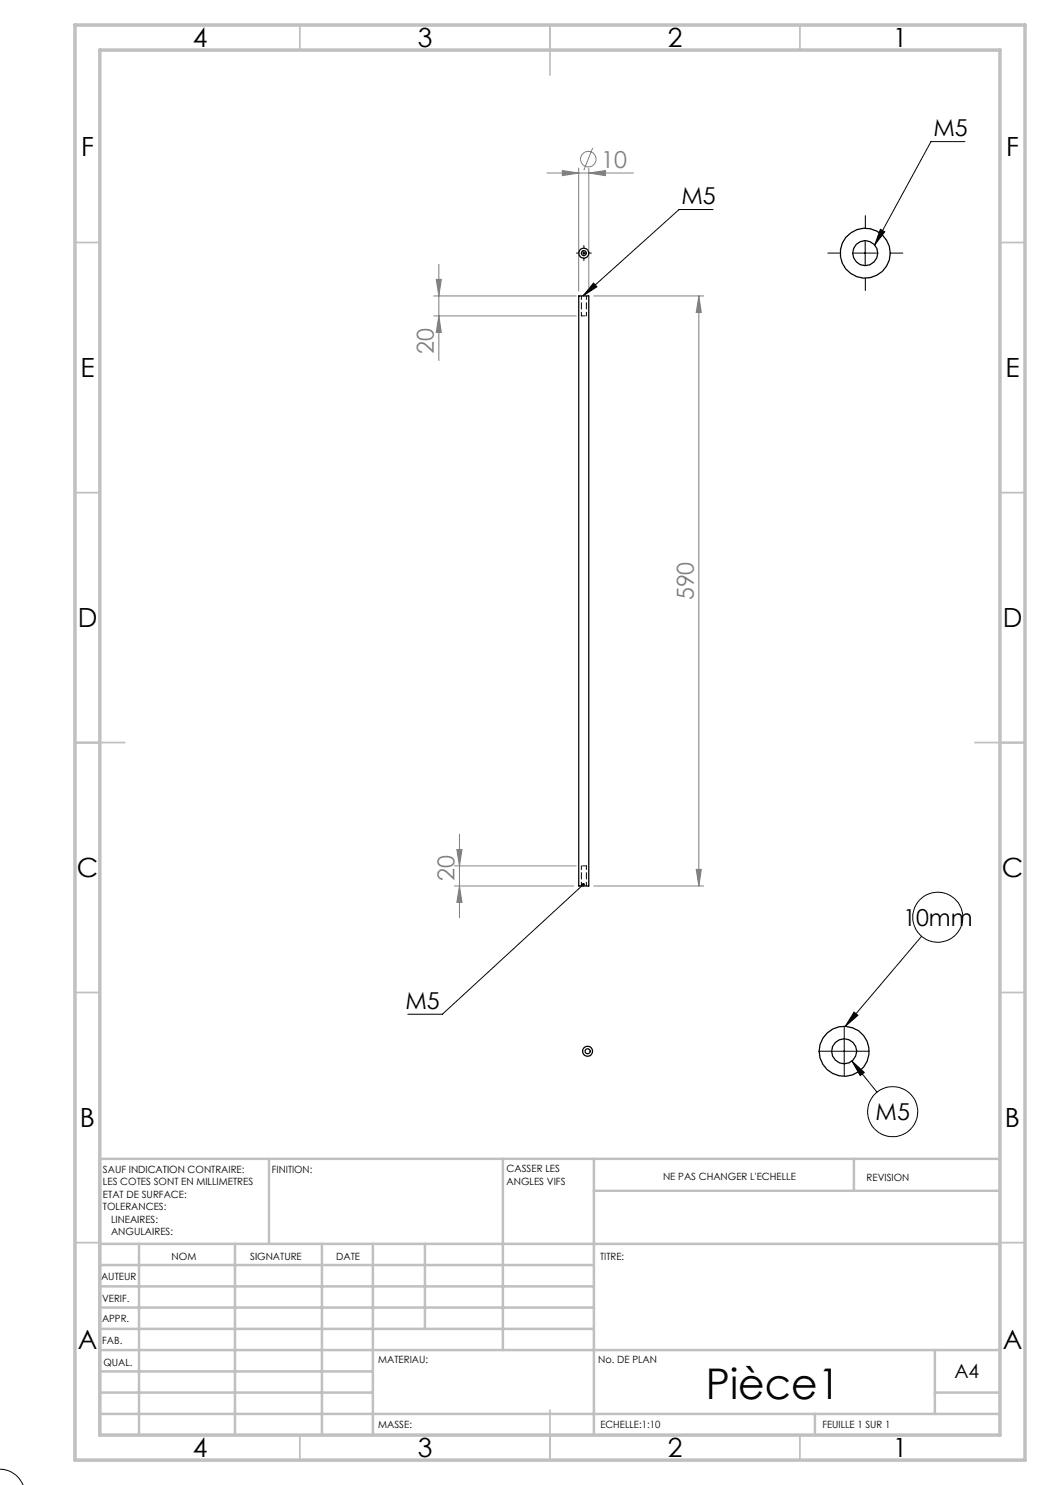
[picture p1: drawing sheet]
<svg xmlns="http://www.w3.org/2000/svg" width="210mm" height="297mm" viewBox="0 0 210 297" stroke-linecap="round" stroke-linejoin="round" font-family="sans-serif">
<g fill="none" stroke="#808080" stroke-width=".2">
<path d="M109.4 34.6h17.3M112.5 34.1l3.2 .5-3.2 .5zM115.7 33.6v24.6M117.8 34.6l3.3-.5v1zM117.8 33.6v24.6M118.5 29.6l-1.7 4.4M86.7 59.2h28.6M87.2 55.9h1.1l-.5 3.3zM87.8 52.8v19.3M118.7 59.2h22.1M139.8 59.2l.5 3.3h-1.1zM139.8 59.2v118"/>
<path d="M86.7 63.2h28.6M87.8 63.2l.5 3.3h-1.1zM90.9 177.2h23.9M90.9 173.2h24.4M91.4 169.9h1l-.5 3.3zM91.9 177.2l.5 3.3h-1zM91.9 166.8v16.7M118.7 177.2h22.1M139.2 173.9h1.1l-.5 3.3z"/>
<circle cx="117.6" cy="31.8" r="1.56"/>
</g>
<g fill="none" stroke="#000" stroke-width=".2">
<path d="M193 28.3h-6.8l-11.3 20.7M116.3 50.6h1M116.8 50.1v1M118.7 56.6l.7 .8-2.8 1.8zM142.6 41.9h-6.8l-19.2 17.3M170.5 50.6h5M173 48.1v5M176.1 45.9l.9 .5-2.1 2.6zM116.7 176.9l-28.2 25.9h-6.9M184.3 187.3l-15.2 18M166.3 210.3h5M168.8 207.7v5.1"/>
<path d="M170.4 212.2l2.5 2.3-.9 .6zM170.4 212.2l5 6.2M170.8 202.4l.8 .7-2.5 2.2zM-.1 293.8a5.2 5.2 0 0 1 4.7 3.3"/>
<circle cx="187.6" cy="183.5" r="5"/>
<circle cx="178.5" cy="222.3" r="5"/>
</g>
<path d="M115.8 50.6h-.5M116.8 49.6v-.5M116.8 51.6v.5M117.8 50.6h.5M168.1 50.6h-2.5M173.1 45.6v-2.5M173.1 55.6v2.5M178.1 50.6h2.5M166.4 210.2h-2.5M168.9 207.7v-2.5M168.9 212.7v2.5M171.4 210.2h2.5" fill="none" stroke="#000" stroke-width=".2" stroke-dasharray="30.5 1.3 1.3 1.3"/>
<g fill="none" stroke="#c0c0c0" stroke-width=".35">
<path d="M60 5v5M110 5v10M160 5v5M15 48.5h5M200 48.5h5M15 98.5h5M200 98.5h5M15 148.5h10M195 148.5h10M15 198.5h5M200 198.5h5M15 248.5h5"/>
<path d="M200 248.5h5M60 287v5M110 282v10M160 287v5"/>
</g>
<g fill="none" stroke="#c0c0c0" stroke-width=".5">
<path d="M53.8 231.8v17M100.6 231.8v38.2M118.8 231.8v55.2M118.8 238.2h81.2M170.8 231.8v6.4M200 231.8h-180v55.2M20 248.8h180M20 257.3h98.8M20 253h98.8M27.8 248.8v38.2M47 248.8v38.2M64.4 248.8v38.2"/>
<path d="M74.6 248.8v38.2M85 248.8v17M20 265.8h98.8M20 261.5h98.8M20 278.5h54.6M20 274.3h54.6M20 270h180M187 278.5h13M187 270v12.8M20 282.8h180M163 282.8v4.2"/>
</g>
<path d="M15 5h190v287h-190zM20 10h180v277h-180z" fill="none" stroke="#c0c0c0" stroke-width=".7"/>
<path d="M116.4 176.7a.34 .34 0 0 0 0 .5 .34 .34 0 0 0 .5 0 .34 .34 0 0 0 0-.5l-.2 .2 .1-.3zM118.7 56.6l.7 .8-2.8 1.8zM176.1 45.9l.9 .5-2.1 2.6zM170.8 202.4l.8 .7-2.5 2.2zM170.4 212.2l2.5 2.3-.9 .6z" fill="#000"/>
<g fill="#808080">
<path d="M112.5 34.1l3.2 .5-3.2 .5zM117.8 34.6l3.3-.5v1z"/>
<path d="M87.8 63.2l.5 3.3h-1.1zM87.2 55.9h1.1l-.5 3.3zM139.2 173.9h1.1l-.5 3.3zM139.8 59.2l.5 3.3h-1.1z"/>
<path d="M91.4 169.9h1l-.5 3.3zM91.9 177.2l.5 3.3h-1z"/>
</g>
<g fill="none" stroke="#000" stroke-width=".25">
<path d="M115.7 59.2h2.1v118h-2.1z"/>
<circle cx="116.8" cy="50.6" r="1"/>
<circle cx="116.8" cy="50.6" r=".5"/>
<circle cx="173" cy="50.6" r="2.5"/>
<circle cx="173.1" cy="50.6" r="5"/>
<circle cx="117.5" cy="210.2" r="1"/>
<circle cx="117.5" cy="210.3" r=".51"/>
<circle cx="168.8" cy="210.3" r="5"/>
<circle cx="168.8" cy="210.3" r="2.5"/>
</g>
<path d="M116.3 59.2v4M116.3 63.2h1M117.3 63.2v-4M116.3 173.2v4M117.3 173.2h-1M117.3 177.2v-4" fill="none" stroke="#000" stroke-width=".2" stroke-dasharray="1.3 .6" stroke-dashoffset=".5"/>
<text font-size="8.5" x="141.2" y="279.7">Pièce1</text>
<g font-size="5.3">
<text x="38.5" y="9.5">4</text>
<text x="83.5" y="9.5">3</text>
<text x="133.6" y="9.5">2</text>
<text x="178.6" y="9.5">1</text>
<text x="16.2" y="31.2">F</text>
<text x="201.2" y="31.2">F</text>
<text x="16.1" y="75.5">E</text>
<text x="201.1" y="75.5">E</text>
<text x="15.5" y="125.5">D</text>
<text x="200.5" y="125.5">D</text>
<text x="15.4" y="175.5">C</text>
<text x="200.4" y="175.5">C</text>
<text x="16" y="225.5">B</text>
<text x="201" y="225.5">B</text>
<text x="15.5" y="269.8">A</text>
<text x="200.5" y="269.8">A</text>
<text x="38.5" y="291.5">4</text>
<text x="83.5" y="291.5">3</text>
<text x="133.6" y="291.5">2</text>
<text x="178.6" y="291.5">1</text>
</g>
<g font-size="4.7">
<text x="186.7" y="27.3">M5</text>
<text x="136.3" y="40.8">M5</text>
<text x="180.6" y="185.1">10mm</text>
<text x="81.1" y="201.8">M5</text>
<text x="175.1" y="224">M5</text>
</g>
<g font-size="4.7" fill="#808080">
<text x="120.2" y="33.5">10</text>
<text x="86.8" y="70.8" transform="rotate(-90 86.8 70.8)">20</text>
<text x="138.8" y="120.1" transform="rotate(-90 138.8 120.1)">590</text>
<text x="90.9" y="176.1" transform="rotate(-90 90.9 176.1)">20</text>
</g>
<text font-size="3.9" x="190.9" y="275.5">A4</text>
<g font-size="2">
<text x="20.6" y="234.6">SAUF INDICATION CONTRAIRE:</text>
<text x="20.6" y="237.1">LES COTES SONT EN MILLIMETRES</text>
<text x="20.6" y="239.6">ETAT DE SURFACE:</text>
<text x="54.4" y="234.6">FINITION:</text>
<text x="101.3" y="234.5">CASSER LES</text>
<text x="101.3" y="237">ANGLES VIFS</text>
<text x="132.6" y="236">NE PAS CHANGER L'ECHELLE</text>
<text x="173.3" y="236.2">REVISION</text>
<text x="20.6" y="242.1">TOLERANCES:</text>
<text x="22.2" y="244.6">LINEAIRES:</text>
<text x="22.2" y="247.1">ANGULAIRES:</text>
<text x="34.3" y="252">NOM</text>
<text x="50" y="251.9">SIGNATURE</text>
<text x="67.2" y="251.9">DATE</text>
<text x="120" y="251.9">TITRE:</text>
<text x="20.2" y="256.1">AUTEUR</text>
<text x="20.4" y="260.3">VERIF.</text>
<text x="20.4" y="264.4">APPR.</text>
<text x="20.5" y="268.8">FAB.</text>
<text x="20.7" y="273.1">QUAL.</text>
<text x="75.7" y="272.5">MATERIAU:</text>
<text x="119.6" y="272.5">No. DE PLAN</text>
<text x="75.6" y="285.5">MASSE:</text>
<text x="120.1" y="285.6">ECHELLE:1:10</text>
<text x="164.5" y="285.6">FEUILLE 1 SUR 1</text>
</g>
</svg>
